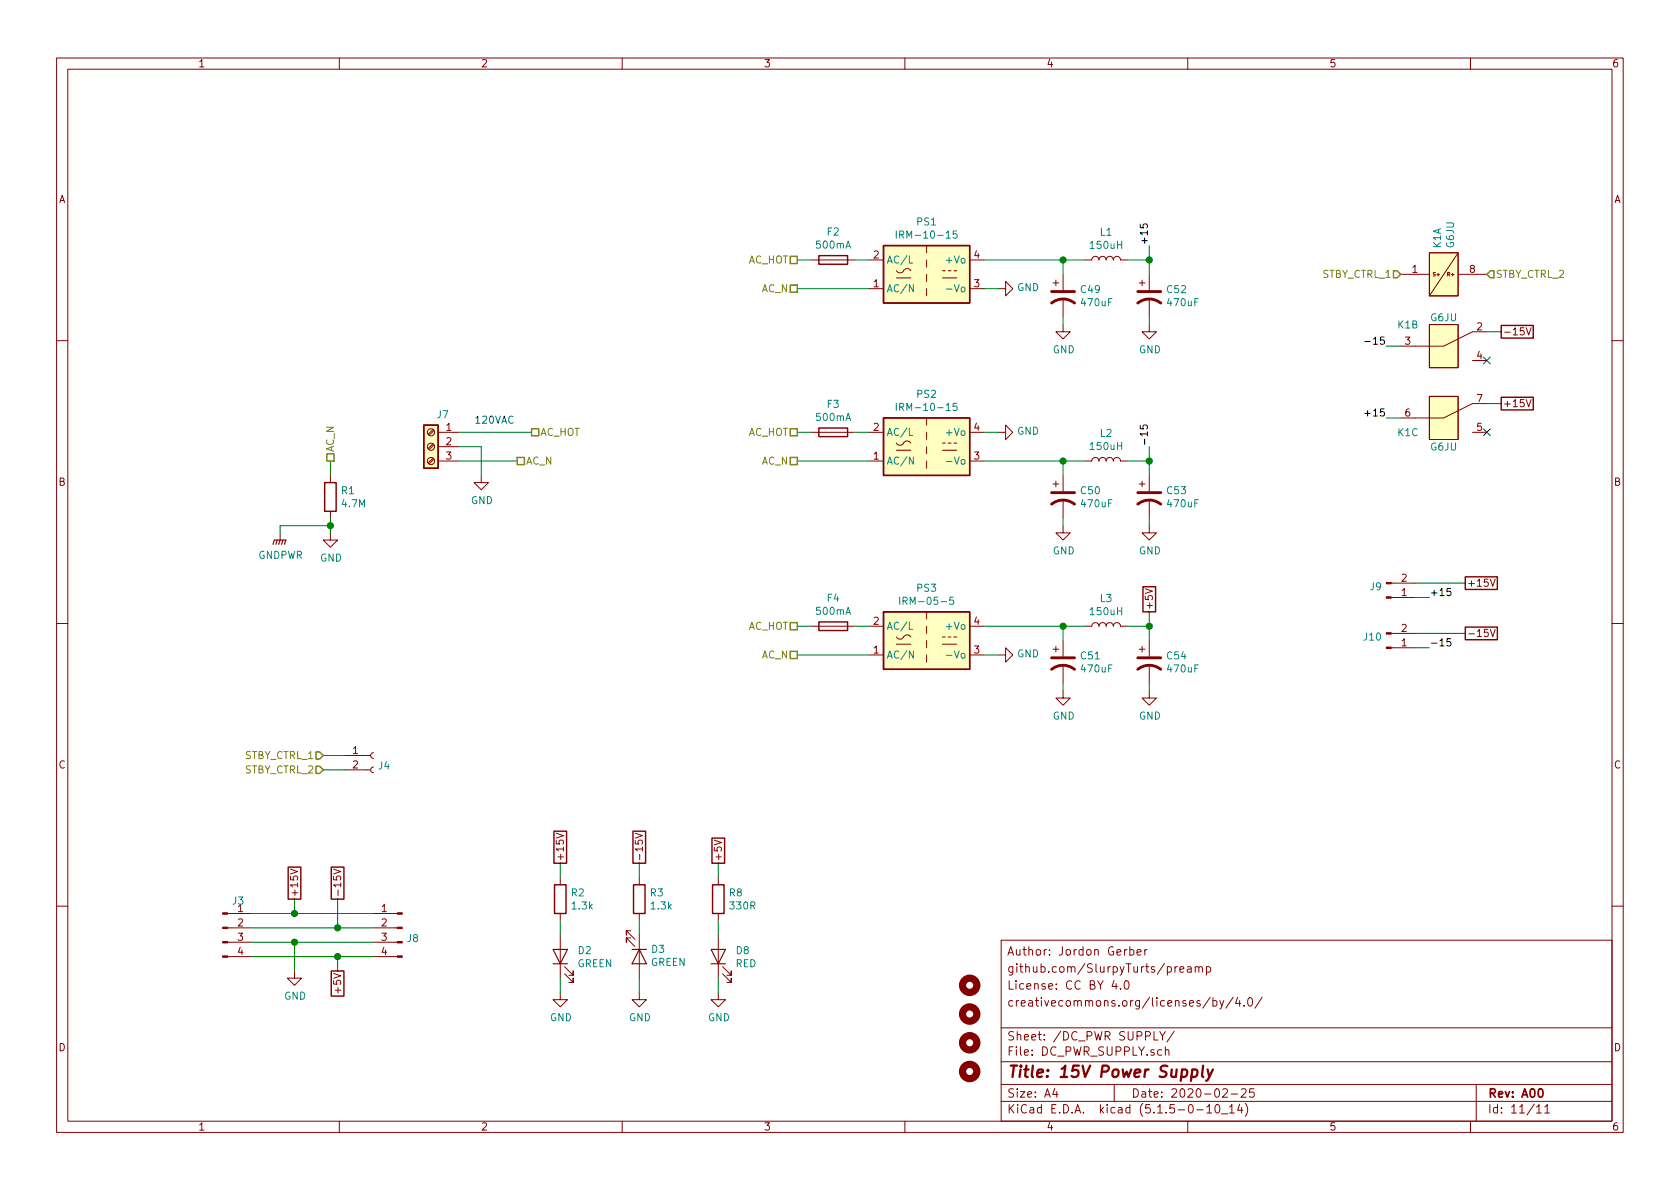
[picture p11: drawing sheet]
EESchema Schematic File Version 4
EELAYER 30 0
EELAYER END
$Descr A4 11693 8268
encoding utf-8
Sheet 11 11
Title "15V Power Supply"
Date "2020-02-25"
Rev "A00"
Comp ""
Comment1 "creativecommons.org/licenses/by/4.0/"
Comment2 "License: CC BY 4.0"
Comment3 "github.com/SlurpyTurts/preamp"
Comment4 "Author: Jordon Gerber"
$EndDescr
Text HLabel 5550 1800 0    50   UnSpc ~ 0
AC_HOT
Text GLabel 3900 6000 1    50   UnSpc ~ 0
+15V
$Comp
L Device:R R?
U 1 1
P 3900 6250
AR Path="/5E2D8DA2/5FFF1130" Ref="R?"  Part="1" 
AR Path="/5FFF1130" Ref="R?"  Part="1" 
AR Path="/5E27B612/5FFF1130" Ref="R2"  Part="1" 
F 0 "R2" H 3970 6296 50  0000 L CNN
F 1 "1.3k" H 3970 6205 50  0000 L CNN
F 2 "Resistor_SMD:R_1206_3216Metric_Pad1.42x1.75mm_HandSolder" V 3830 6250 50  0001 C CNN
F 3 "~" H 3900 6250 50  0001 C CNN
	1    3900 6250
	1    0    0    -1  
$EndComp
$Comp
L Device:LED D?
U 1 1
P 3900 6650
AR Path="/5E2D8DA2/5FFF1136" Ref="D?"  Part="1" 
AR Path="/5E27B612/5FFF1136" Ref="D2"  Part="1" 
F 0 "D2" V 3939 6532 50  0000 R CNN
F 1 "GREEN" V 3848 6532 50  0000 R CNN
F 2 "LED_SMD:LED_1206_3216Metric_Pad1.42x1.75mm_HandSolder" H 3900 6650 50  0001 C CNN
F 3 "~" H 3900 6650 50  0001 C CNN
	1    3900 6650
	0    -1   -1   0   
$EndComp
Wire Wire Line
	3900 6000 3900 6100
Wire Wire Line
	3900 6400 3900 6500
Wire Wire Line
	3900 6800 3900 6900
Text GLabel 4450 6000 1    50   UnSpc ~ 0
-15V
$Comp
L Device:R R?
U 1 1
P 4450 6250
AR Path="/5E2D8DA2/5FFF1146" Ref="R?"  Part="1" 
AR Path="/5FFF1146" Ref="R?"  Part="1" 
AR Path="/5E27B612/5FFF1146" Ref="R3"  Part="1" 
F 0 "R3" H 4520 6296 50  0000 L CNN
F 1 "1.3k" H 4520 6205 50  0000 L CNN
F 2 "Resistor_SMD:R_1206_3216Metric_Pad1.42x1.75mm_HandSolder" V 4380 6250 50  0001 C CNN
F 3 "~" H 4450 6250 50  0001 C CNN
	1    4450 6250
	1    0    0    -1  
$EndComp
$Comp
L Device:LED D?
U 1 1
P 4450 6650
AR Path="/5E2D8DA2/5FFF114C" Ref="D?"  Part="1" 
AR Path="/5E27B612/5FFF114C" Ref="D3"  Part="1" 
F 0 "D3" V 4397 6729 50  0000 L CNN
F 1 "GREEN" V 4488 6729 50  0000 L CNN
F 2 "LED_SMD:LED_1206_3216Metric_Pad1.42x1.75mm_HandSolder" H 4450 6650 50  0001 C CNN
F 3 "~" H 4450 6650 50  0001 C CNN
	1    4450 6650
	0    1    1    0   
$EndComp
Wire Wire Line
	4450 6000 4450 6100
Wire Wire Line
	4450 6400 4450 6500
Wire Wire Line
	4450 6800 4450 6900
$Comp
L Device:Fuse F?
U 1 1
P 5800 1800
AR Path="/5E26F6FE/60029A0D" Ref="F?"  Part="1" 
AR Path="/5E27B612/60029A0D" Ref="F2"  Part="1" 
F 0 "F2" V 5603 1800 50  0000 C CNN
F 1 "500mA" V 5694 1800 50  0000 C CNN
F 2 "preamp:01110501Z_3AG" V 5730 1800 50  0001 C CNN
F 3 "~" H 5800 1800 50  0001 C CNN
	1    5800 1800
	0    1    1    0   
$EndComp
$Comp
L power:GND #PWR?
U 1 1
P 3900 6900
AR Path="/5E26F6FE/649F2273" Ref="#PWR?"  Part="1" 
AR Path="/5E27B612/649F2273" Ref="#PWR010"  Part="1" 
F 0 "#PWR010" H 3900 6650 50  0001 C CNN
F 1 "GND" H 3905 6727 50  0000 C CNN
F 2 "" H 3900 6900 50  0001 C CNN
F 3 "" H 3900 6900 50  0001 C CNN
	1    3900 6900
	1    0    0    -1  
$EndComp
$Comp
L power:GND #PWR?
U 1 1
P 4450 6900
AR Path="/5E26F6FE/649FEF4E" Ref="#PWR?"  Part="1" 
AR Path="/5E27B612/649FEF4E" Ref="#PWR011"  Part="1" 
F 0 "#PWR011" H 4450 6650 50  0001 C CNN
F 1 "GND" H 4455 6727 50  0000 C CNN
F 2 "" H 4450 6900 50  0001 C CNN
F 3 "" H 4450 6900 50  0001 C CNN
	1    4450 6900
	1    0    0    -1  
$EndComp
$Comp
L Connector:Screw_Terminal_01x03 J?
U 1 1
P 3000 3100
AR Path="/5E26F6FE/5E8FCAF8" Ref="J?"  Part="1" 
AR Path="/5E5EF2D4/5E8FCAF8" Ref="J?"  Part="1" 
AR Path="/5E27B612/5E8FCAF8" Ref="J7"  Part="1" 
F 0 "J7" H 2918 3325 50  0000 C CNN
F 1 "Screw_Terminal_01x03" H 2918 2866 50  0001 C CNN
F 2 "TerminalBlock_Phoenix:TerminalBlock_Phoenix_MKDS-3-3-5.08_1x03_P5.08mm_Horizontal" H 3000 3100 50  0001 C CNN
F 3 "~" H 3000 3100 50  0001 C CNN
	1    3000 3100
	-1   0    0    -1  
$EndComp
$Comp
L power:GND #PWR?
U 1 1
P 3350 3300
AR Path="/5E26F6FE/5E92CBD9" Ref="#PWR?"  Part="1" 
AR Path="/5E27B612/5E92CBD9" Ref="#PWR06"  Part="1" 
F 0 "#PWR06" H 3350 3050 50  0001 C CNN
F 1 "GND" H 3355 3127 50  0000 C CNN
F 2 "" H 3350 3300 50  0001 C CNN
F 3 "" H 3350 3300 50  0001 C CNN
	1    3350 3300
	1    0    0    -1  
$EndComp
Wire Wire Line
	3200 3100 3350 3100
Wire Wire Line
	3350 3100 3350 3300
Wire Wire Line
	3200 3200 3600 3200
$Comp
L Converter_ACDC:IRM-10-15 PS1
U 1 1
P 6450 1900
F 0 "PS1" H 6450 2267 50  0000 C CNN
F 1 "IRM-10-15" H 6450 2176 50  0000 C CNN
F 2 "Converter_ACDC:Converter_ACDC_MeanWell_IRM-10-xx_THT" H 6450 1550 50  0001 C CNN
F 3 "https://www.meanwell.com/Upload/PDF/IRM-10/IRM-10-SPEC.PDF" H 6450 1500 50  0001 C CNN
	1    6450 1900
	1    0    0    -1  
$EndComp
$Comp
L Converter_ACDC:IRM-10-15 PS2
U 1 1
P 6450 3100
F 0 "PS2" H 6450 3467 50  0000 C CNN
F 1 "IRM-10-15" H 6450 3376 50  0000 C CNN
F 2 "Converter_ACDC:Converter_ACDC_MeanWell_IRM-10-xx_THT" H 6450 2750 50  0001 C CNN
F 3 "https://www.meanwell.com/Upload/PDF/IRM-10/IRM-10-SPEC.PDF" H 6450 2700 50  0001 C CNN
	1    6450 3100
	1    0    0    -1  
$EndComp
$Comp
L Mechanical:MountingHole H?
U 1 1
P 6750 6850
AR Path="/5EE31613" Ref="H?"  Part="1" 
AR Path="/5E2D8DA2/5EE31613" Ref="H?"  Part="1" 
AR Path="/5E27B612/5EE31613" Ref="H9"  Part="1" 
F 0 "H9" H 6850 6850 50  0001 L CNN
F 1 "MountingHole" H 6850 6805 50  0001 L CNN
F 2 "MountingHole:MountingHole_3.2mm_M3" H 6750 6850 50  0001 C CNN
F 3 "~" H 6750 6850 50  0001 C CNN
	1    6750 6850
	1    0    0    -1  
$EndComp
$Comp
L Mechanical:MountingHole H?
U 1 1
P 6750 7050
AR Path="/5EE31619" Ref="H?"  Part="1" 
AR Path="/5E2D8DA2/5EE31619" Ref="H?"  Part="1" 
AR Path="/5E27B612/5EE31619" Ref="H10"  Part="1" 
F 0 "H10" H 6850 7050 50  0001 L CNN
F 1 "MountingHole" H 6850 7005 50  0001 L CNN
F 2 "MountingHole:MountingHole_3.2mm_M3" H 6750 7050 50  0001 C CNN
F 3 "~" H 6750 7050 50  0001 C CNN
	1    6750 7050
	1    0    0    -1  
$EndComp
$Comp
L Mechanical:MountingHole H?
U 1 1
P 6750 7250
AR Path="/5EE3161F" Ref="H?"  Part="1" 
AR Path="/5E2D8DA2/5EE3161F" Ref="H?"  Part="1" 
AR Path="/5E27B612/5EE3161F" Ref="H11"  Part="1" 
F 0 "H11" H 6850 7250 50  0001 L CNN
F 1 "MountingHole" H 6850 7205 50  0001 L CNN
F 2 "MountingHole:MountingHole_3.2mm_M3" H 6750 7250 50  0001 C CNN
F 3 "~" H 6750 7250 50  0001 C CNN
	1    6750 7250
	1    0    0    -1  
$EndComp
$Comp
L Mechanical:MountingHole H?
U 1 1
P 6750 7450
AR Path="/5EE31625" Ref="H?"  Part="1" 
AR Path="/5E2D8DA2/5EE31625" Ref="H?"  Part="1" 
AR Path="/5E27B612/5EE31625" Ref="H12"  Part="1" 
F 0 "H12" H 6850 7450 50  0001 L CNN
F 1 "MountingHole" H 6850 7405 50  0001 L CNN
F 2 "MountingHole:MountingHole_3.2mm_M3" H 6750 7450 50  0001 C CNN
F 3 "~" H 6750 7450 50  0001 C CNN
	1    6750 7450
	1    0    0    -1  
$EndComp
$Comp
L Device:R R?
U 1 1
P 5000 6250
AR Path="/5E2D8DA2/5FB8D00F" Ref="R?"  Part="1" 
AR Path="/5FB8D00F" Ref="R?"  Part="1" 
AR Path="/5E27B612/5FB8D00F" Ref="R8"  Part="1" 
AR Path="/5E5EF2D4/5FB8D00F" Ref="R?"  Part="1" 
F 0 "R8" H 5070 6296 50  0000 L CNN
F 1 "330R" H 5070 6205 50  0000 L CNN
F 2 "Resistor_SMD:R_1206_3216Metric_Pad1.42x1.75mm_HandSolder" V 4930 6250 50  0001 C CNN
F 3 "~" H 5000 6250 50  0001 C CNN
	1    5000 6250
	1    0    0    -1  
$EndComp
$Comp
L Device:LED D?
U 1 1
P 5000 6650
AR Path="/5E2D8DA2/5FB8D015" Ref="D?"  Part="1" 
AR Path="/5E27B612/5FB8D015" Ref="D8"  Part="1" 
AR Path="/5E5EF2D4/5FB8D015" Ref="D?"  Part="1" 
F 0 "D8" V 5039 6532 50  0000 R CNN
F 1 "RED" V 4948 6532 50  0000 R CNN
F 2 "LED_SMD:LED_1206_3216Metric_Pad1.42x1.75mm_HandSolder" H 5000 6650 50  0001 C CNN
F 3 "~" H 5000 6650 50  0001 C CNN
	1    5000 6650
	0    -1   -1   0   
$EndComp
Wire Wire Line
	5000 6000 5000 6100
Wire Wire Line
	5000 6400 5000 6500
Wire Wire Line
	5000 6800 5000 6900
$Comp
L power:GND #PWR?
U 1 1
P 5000 6900
AR Path="/5E26F6FE/5FB8D054" Ref="#PWR?"  Part="1" 
AR Path="/5E5EF2D4/5FB8D054" Ref="#PWR?"  Part="1" 
AR Path="/5E27B612/5FB8D054" Ref="#PWR0118"  Part="1" 
F 0 "#PWR0118" H 5000 6650 50  0001 C CNN
F 1 "GND" H 5005 6727 50  0000 C CNN
F 2 "" H 5000 6900 50  0001 C CNN
F 3 "" H 5000 6900 50  0001 C CNN
	1    5000 6900
	1    0    0    -1  
$EndComp
Text GLabel 5000 6000 1    50   UnSpc ~ 0
+5V
$Comp
L Converter_ACDC:IRM-05-5 PS?
U 1 1
P 6450 4450
AR Path="/5E5EF2D4/5FB8D07D" Ref="PS?"  Part="1" 
AR Path="/5E27B612/5FB8D07D" Ref="PS3"  Part="1" 
F 0 "PS3" H 6450 4817 50  0000 C CNN
F 1 "IRM-05-5" H 6450 4726 50  0000 C CNN
F 2 "Converter_ACDC:Converter_ACDC_MeanWell_IRM-05-xx_THT" H 6450 4100 50  0001 C CNN
F 3 "https://www.meanwell.com/Upload/PDF/IRM-05/IRM-05-SPEC.PDF" H 6450 4050 50  0001 C CNN
	1    6450 4450
	1    0    0    -1  
$EndComp
Text Notes 3300 2950 0    50   ~ 0
120VAC
Text HLabel 5550 2000 0    50   UnSpc ~ 0
AC_N
Text HLabel 3600 3200 2    50   UnSpc ~ 0
AC_N
Text HLabel 3700 3000 2    50   UnSpc ~ 0
AC_HOT
Wire Wire Line
	5550 1800 5650 1800
Wire Wire Line
	5950 1800 6050 1800
Wire Wire Line
	5550 2000 6050 2000
$Comp
L power:GND #PWR?
U 1 1
P 6950 3000
AR Path="/5E26F6FE/5FBCC749" Ref="#PWR?"  Part="1" 
AR Path="/5E27B612/5FBCC749" Ref="#PWR0120"  Part="1" 
F 0 "#PWR0120" H 6950 2750 50  0001 C CNN
F 1 "GND" V 6955 2872 50  0000 R CNN
F 2 "" H 6950 3000 50  0001 C CNN
F 3 "" H 6950 3000 50  0001 C CNN
	1    6950 3000
	0    -1   -1   0   
$EndComp
Wire Wire Line
	6850 3000 6950 3000
$Comp
L power:GND #PWR?
U 1 1
P 6950 2000
AR Path="/5E26F6FE/5FBD3448" Ref="#PWR?"  Part="1" 
AR Path="/5E27B612/5FBD3448" Ref="#PWR0121"  Part="1" 
F 0 "#PWR0121" H 6950 1750 50  0001 C CNN
F 1 "GND" V 6955 1872 50  0000 R CNN
F 2 "" H 6950 2000 50  0001 C CNN
F 3 "" H 6950 2000 50  0001 C CNN
	1    6950 2000
	0    -1   -1   0   
$EndComp
Wire Wire Line
	6850 2000 6950 2000
$Comp
L power:GND #PWR?
U 1 1
P 6950 4550
AR Path="/5E26F6FE/5FBD8242" Ref="#PWR?"  Part="1" 
AR Path="/5E27B612/5FBD8242" Ref="#PWR0122"  Part="1" 
F 0 "#PWR0122" H 6950 4300 50  0001 C CNN
F 1 "GND" V 6955 4422 50  0000 R CNN
F 2 "" H 6950 4550 50  0001 C CNN
F 3 "" H 6950 4550 50  0001 C CNN
	1    6950 4550
	0    -1   -1   0   
$EndComp
Wire Wire Line
	6850 4550 6950 4550
Text HLabel 5550 3000 0    50   UnSpc ~ 0
AC_HOT
$Comp
L Device:Fuse F?
U 1 1
P 5800 3000
AR Path="/5E26F6FE/5FBDC33A" Ref="F?"  Part="1" 
AR Path="/5E27B612/5FBDC33A" Ref="F3"  Part="1" 
F 0 "F3" V 5603 3000 50  0000 C CNN
F 1 "500mA" V 5694 3000 50  0000 C CNN
F 2 "preamp:01110501Z_3AG" V 5730 3000 50  0001 C CNN
F 3 "~" H 5800 3000 50  0001 C CNN
	1    5800 3000
	0    1    1    0   
$EndComp
Text HLabel 5550 3200 0    50   UnSpc ~ 0
AC_N
Wire Wire Line
	5550 3000 5650 3000
Wire Wire Line
	5950 3000 6050 3000
Wire Wire Line
	5550 3200 6050 3200
Text HLabel 5550 4350 0    50   UnSpc ~ 0
AC_HOT
$Comp
L Device:Fuse F?
U 1 1
P 5800 4350
AR Path="/5E26F6FE/5FBDD3ED" Ref="F?"  Part="1" 
AR Path="/5E27B612/5FBDD3ED" Ref="F4"  Part="1" 
F 0 "F4" V 5603 4350 50  0000 C CNN
F 1 "500mA" V 5694 4350 50  0000 C CNN
F 2 "preamp:01110501Z_3AG" V 5730 4350 50  0001 C CNN
F 3 "~" H 5800 4350 50  0001 C CNN
	1    5800 4350
	0    1    1    0   
$EndComp
Text HLabel 5550 4550 0    50   UnSpc ~ 0
AC_N
Wire Wire Line
	5550 4350 5650 4350
Wire Wire Line
	5950 4350 6050 4350
Wire Wire Line
	5550 4550 6050 4550
$Comp
L Connector:Conn_01x04_Male J?
U 1 1
P 1550 6450
AR Path="/5E2D8DA2/5FBE839F" Ref="J?"  Part="1" 
AR Path="/619FA14B/5FBE839F" Ref="J?"  Part="1" 
AR Path="/5E27B612/5FBE839F" Ref="J3"  Part="1" 
F 0 "J3" H 1658 6639 50  0000 C CNN
F 1 "Conn_01x04_Male" H 1658 6640 50  0001 C CNN
F 2 "Connector_JST:JST_EH_B4B-EH-A_1x04_P2.50mm_Vertical" H 1550 6450 50  0001 C CNN
F 3 "~" H 1550 6450 50  0001 C CNN
	1    1550 6450
	1    0    0    -1  
$EndComp
$Comp
L Connector:Conn_01x04_Male J?
U 1 1
P 2800 6450
AR Path="/5E2D8DA2/5FBE83A5" Ref="J?"  Part="1" 
AR Path="/619FA14B/5FBE83A5" Ref="J?"  Part="1" 
AR Path="/5E27B612/5FBE83A5" Ref="J8"  Part="1" 
F 0 "J8" H 2772 6378 50  0000 R CNN
F 1 "Conn_01x04_Male" H 2908 6640 50  0001 C CNN
F 2 "Connector_JST:JST_EH_B4B-EH-A_1x04_P2.50mm_Vertical" H 2800 6450 50  0001 C CNN
F 3 "~" H 2800 6450 50  0001 C CNN
	1    2800 6450
	-1   0    0    -1  
$EndComp
Wire Wire Line
	1750 6350 2050 6350
Wire Wire Line
	1750 6450 2350 6450
Text GLabel 2050 6250 1    50   UnSpc ~ 0
+15V
Wire Wire Line
	2050 6250 2050 6350
Connection ~ 2050 6350
Text GLabel 2350 6250 1    50   UnSpc ~ 0
-15V
Wire Wire Line
	2350 6750 2350 6650
Text GLabel 2350 6750 3    50   UnSpc ~ 0
+5V
Connection ~ 2350 6650
Wire Wire Line
	2350 6650 2600 6650
Wire Wire Line
	2050 6350 2600 6350
Wire Wire Line
	1750 6650 2350 6650
Wire Wire Line
	1750 6550 2050 6550
$Comp
L power:GND #PWR?
U 1 1
P 2050 6750
AR Path="/6009D432/5FBE83B8" Ref="#PWR?"  Part="1" 
AR Path="/5E2D8DA2/5FBE83B8" Ref="#PWR?"  Part="1" 
AR Path="/619FA14B/5FBE83B8" Ref="#PWR?"  Part="1" 
AR Path="/5E27B612/5FBE83B8" Ref="#PWR0133"  Part="1" 
F 0 "#PWR0133" H 2050 6500 50  0001 C CNN
F 1 "GND" H 2055 6577 50  0000 C CNN
F 2 "" H 2050 6750 50  0001 C CNN
F 3 "" H 2050 6750 50  0001 C CNN
	1    2050 6750
	1    0    0    -1  
$EndComp
Wire Wire Line
	2050 6750 2050 6550
Connection ~ 2050 6550
Wire Wire Line
	2050 6550 2600 6550
Wire Wire Line
	2350 6250 2350 6450
Connection ~ 2350 6450
Wire Wire Line
	2350 6450 2600 6450
Text HLabel 9750 1900 0    50   Input ~ 0
STBY_CTRL_1
Text HLabel 10350 1900 2    50   Input ~ 0
STBY_CTRL_2
Text Label 8000 1700 1    50   ~ 0
+15
Text Label 8000 3100 1    50   ~ 0
-15
Wire Wire Line
	8000 1800 8000 1700
Wire Wire Line
	8000 3200 8000 3100
$Comp
L Connector:Conn_01x02_Male J?
U 1 1
P 9650 4500
AR Path="/5E2D8DA2/5FC0EEC0" Ref="J?"  Part="1" 
AR Path="/5E26F6FE/5FC0EEC0" Ref="J?"  Part="1" 
AR Path="/5E27B612/5FC0EEC0" Ref="J10"  Part="1" 
F 0 "J10" H 9623 4428 50  0000 R CNN
F 1 "Conn_01x02_Male" H 9622 4383 50  0001 R CNN
F 2 "Connector_PinHeader_2.54mm:PinHeader_1x02_P2.54mm_Vertical" H 9650 4500 50  0001 C CNN
F 3 "~" H 9650 4500 50  0001 C CNN
	1    9650 4500
	1    0    0    1   
$EndComp
$Comp
L Connector:Conn_01x02_Male J?
U 1 1
P 9650 4150
AR Path="/5E2D8DA2/5FBF9D2A" Ref="J?"  Part="1" 
AR Path="/5E26F6FE/5FBF9D2A" Ref="J?"  Part="1" 
AR Path="/5E27B612/5FBF9D2A" Ref="J9"  Part="1" 
F 0 "J9" H 9623 4078 50  0000 R CNN
F 1 "Conn_01x02_Male" H 9622 4033 50  0001 R CNN
F 2 "Connector_PinHeader_2.54mm:PinHeader_1x02_P2.54mm_Vertical" H 9650 4150 50  0001 C CNN
F 3 "~" H 9650 4150 50  0001 C CNN
	1    9650 4150
	1    0    0    1   
$EndComp
Text GLabel 10200 4050 2    50   UnSpc ~ 0
+15V
Text GLabel 10200 4400 2    50   UnSpc ~ 0
-15V
Text Label 9950 4500 0    50   ~ 0
-15
Text Label 9950 4150 0    50   ~ 0
+15
Wire Wire Line
	9950 4150 9850 4150
Wire Wire Line
	9950 4500 9850 4500
Wire Wire Line
	9850 4400 10200 4400
Wire Wire Line
	9850 4050 10200 4050
$Comp
L Connector:Conn_01x02_Female J4
U 1 1
P 2600 5250
F 0 "J4" H 2628 5180 50  0000 L CNN
F 1 "Conn_01x02_Female" V 2447 5062 50  0001 R CNN
F 2 "Connector_JST:JST_EH_B2B-EH-A_1x02_P2.50mm_Vertical" H 2600 5250 50  0001 C CNN
F 3 "~" H 2600 5250 50  0001 C CNN
	1    2600 5250
	1    0    0    -1  
$EndComp
Text HLabel 2250 5350 0    50   Input ~ 0
STBY_CTRL_2
Text HLabel 2250 5250 0    50   Input ~ 0
STBY_CTRL_1
Wire Wire Line
	2250 5250 2400 5250
Wire Wire Line
	2250 5350 2400 5350
Wire Wire Line
	2300 3300 2300 3200
Wire Wire Line
	2300 3650 2300 3700
Wire Wire Line
	1950 3650 2300 3650
Wire Wire Line
	1950 3700 1950 3650
$Comp
L power:GNDPWR #PWR?
U 1 1
P 1950 3700
AR Path="/5E26F6FE/5FC656A3" Ref="#PWR?"  Part="1" 
AR Path="/5E27B612/5FC656A3" Ref="#PWR01"  Part="1" 
F 0 "#PWR01" H 1950 3500 50  0001 C CNN
F 1 "GNDPWR" H 1954 3546 50  0000 C CNN
F 2 "" H 1950 3650 50  0001 C CNN
F 3 "" H 1950 3650 50  0001 C CNN
	1    1950 3700
	1    0    0    -1  
$EndComp
Text HLabel 2300 3200 1    50   UnSpc ~ 0
AC_N
Connection ~ 2300 3650
Wire Wire Line
	2300 3600 2300 3650
$Comp
L power:GND #PWR?
U 1 1
P 2300 3700
AR Path="/5E26F6FE/5FC656B1" Ref="#PWR?"  Part="1" 
AR Path="/5E27B612/5FC656B1" Ref="#PWR02"  Part="1" 
F 0 "#PWR02" H 2300 3450 50  0001 C CNN
F 1 "GND" H 2305 3527 50  0000 C CNN
F 2 "" H 2300 3700 50  0001 C CNN
F 3 "" H 2300 3700 50  0001 C CNN
	1    2300 3700
	1    0    0    -1  
$EndComp
$Comp
L Device:R R?
U 1 1
P 2300 3450
AR Path="/5E26F6FE/5FC656B7" Ref="R?"  Part="1" 
AR Path="/5E27B612/5FC656B7" Ref="R1"  Part="1" 
F 0 "R1" H 2370 3496 50  0000 L CNN
F 1 "4.7M" H 2370 3405 50  0000 L CNN
F 2 "Resistor_THT:R_Axial_DIN0207_L6.3mm_D2.5mm_P10.16mm_Horizontal" V 2230 3450 50  0001 C CNN
F 3 "~" H 2300 3450 50  0001 C CNN
	1    2300 3450
	1    0    0    -1  
$EndComp
Wire Wire Line
	3200 3000 3700 3000
$Comp
L Device:CP1 C?
U 1 1
P 7400 4600
AR Path="/6009D432/5FCBEA6B" Ref="C?"  Part="1" 
AR Path="/5E27B612/5FCBEA6B" Ref="C51"  Part="1" 
F 0 "C51" H 7515 4646 50  0000 L CNN
F 1 "470uF" H 7515 4555 50  0000 L CNN
F 2 "Capacitor_THT:CP_Radial_D12.5mm_P5.00mm" H 7400 4600 50  0001 C CNN
F 3 "https://www.digikey.com/product-detail/en/panasonic-electronic-components/EEU-FC1J471L/P10351-ND/266360" H 7400 4600 50  0001 C CNN
	1    7400 4600
	1    0    0    -1  
$EndComp
$Comp
L Device:L L3
U 1 1
P 7700 4350
F 0 "L3" V 7890 4350 50  0000 C CNN
F 1 "150uH" V 7799 4350 50  0000 C CNN
F 2 "Inductor_THT:L_Axial_L23.4mm_D12.7mm_P7.62mm_Vertical_Vishay_IHA-203" H 7700 4350 50  0001 C CNN
F 3 "https://www.digikey.com/product-detail/en/abracon-llc/AIAP-03-151K/535-13018-ND/3059923" H 7700 4350 50  0001 C CNN
	1    7700 4350
	0    -1   -1   0   
$EndComp
$Comp
L Device:CP1 C?
U 1 1
P 8000 4600
AR Path="/6009D432/5FCC2226" Ref="C?"  Part="1" 
AR Path="/5E27B612/5FCC2226" Ref="C54"  Part="1" 
F 0 "C54" H 8115 4646 50  0000 L CNN
F 1 "470uF" H 8115 4555 50  0000 L CNN
F 2 "Capacitor_THT:CP_Radial_D12.5mm_P5.00mm" H 8000 4600 50  0001 C CNN
F 3 "https://www.digikey.com/product-detail/en/panasonic-electronic-components/EEU-FC1J471L/P10351-ND/266360" H 8000 4600 50  0001 C CNN
	1    8000 4600
	1    0    0    -1  
$EndComp
$Comp
L power:GND #PWR?
U 1 1
P 7400 4800
AR Path="/5E26F6FE/5FCC59B5" Ref="#PWR?"  Part="1" 
AR Path="/5E27B612/5FCC59B5" Ref="#PWR05"  Part="1" 
F 0 "#PWR05" H 7400 4550 50  0001 C CNN
F 1 "GND" H 7405 4627 50  0000 C CNN
F 2 "" H 7400 4800 50  0001 C CNN
F 3 "" H 7400 4800 50  0001 C CNN
	1    7400 4800
	1    0    0    -1  
$EndComp
$Comp
L power:GND #PWR?
U 1 1
P 8000 4800
AR Path="/5E26F6FE/5FCCA28E" Ref="#PWR?"  Part="1" 
AR Path="/5E27B612/5FCCA28E" Ref="#PWR09"  Part="1" 
F 0 "#PWR09" H 8000 4550 50  0001 C CNN
F 1 "GND" H 8005 4627 50  0000 C CNN
F 2 "" H 8000 4800 50  0001 C CNN
F 3 "" H 8000 4800 50  0001 C CNN
	1    8000 4800
	1    0    0    -1  
$EndComp
Wire Wire Line
	7400 4750 7400 4800
Wire Wire Line
	8000 4750 8000 4800
Wire Wire Line
	7400 4450 7400 4350
Wire Wire Line
	7400 4350 7550 4350
Wire Wire Line
	7850 4350 8000 4350
Wire Wire Line
	8000 4350 8000 4450
Text GLabel 8000 4250 1    50   UnSpc ~ 0
+5V
Wire Wire Line
	8000 4350 8000 4250
$Comp
L Device:CP1 C?
U 1 1
P 7400 3450
AR Path="/6009D432/5FCDCD9C" Ref="C?"  Part="1" 
AR Path="/5E27B612/5FCDCD9C" Ref="C50"  Part="1" 
F 0 "C50" H 7515 3496 50  0000 L CNN
F 1 "470uF" H 7515 3405 50  0000 L CNN
F 2 "Capacitor_THT:CP_Radial_D12.5mm_P5.00mm" H 7400 3450 50  0001 C CNN
F 3 "https://www.digikey.com/product-detail/en/panasonic-electronic-components/EEU-FC1J471L/P10351-ND/266360" H 7400 3450 50  0001 C CNN
	1    7400 3450
	1    0    0    -1  
$EndComp
$Comp
L Device:L L2
U 1 1
P 7700 3200
F 0 "L2" V 7890 3200 50  0000 C CNN
F 1 "150uH" V 7799 3200 50  0000 C CNN
F 2 "Inductor_THT:L_Axial_L23.4mm_D12.7mm_P7.62mm_Vertical_Vishay_IHA-203" H 7700 3200 50  0001 C CNN
F 3 "https://www.digikey.com/product-detail/en/abracon-llc/AIAP-03-151K/535-13018-ND/3059923" H 7700 3200 50  0001 C CNN
	1    7700 3200
	0    -1   -1   0   
$EndComp
$Comp
L Device:CP1 C?
U 1 1
P 8000 3450
AR Path="/6009D432/5FCDCDB0" Ref="C?"  Part="1" 
AR Path="/5E27B612/5FCDCDB0" Ref="C53"  Part="1" 
F 0 "C53" H 8115 3496 50  0000 L CNN
F 1 "470uF" H 8115 3405 50  0000 L CNN
F 2 "Capacitor_THT:CP_Radial_D12.5mm_P5.00mm" H 8000 3450 50  0001 C CNN
F 3 "https://www.digikey.com/product-detail/en/panasonic-electronic-components/EEU-FC1J471L/P10351-ND/266360" H 8000 3450 50  0001 C CNN
	1    8000 3450
	1    0    0    -1  
$EndComp
$Comp
L power:GND #PWR?
U 1 1
P 7400 3650
AR Path="/5E26F6FE/5FCDCDBA" Ref="#PWR?"  Part="1" 
AR Path="/5E27B612/5FCDCDBA" Ref="#PWR04"  Part="1" 
F 0 "#PWR04" H 7400 3400 50  0001 C CNN
F 1 "GND" H 7405 3477 50  0000 C CNN
F 2 "" H 7400 3650 50  0001 C CNN
F 3 "" H 7400 3650 50  0001 C CNN
	1    7400 3650
	1    0    0    -1  
$EndComp
$Comp
L power:GND #PWR?
U 1 1
P 8000 3650
AR Path="/5E26F6FE/5FCDCDC4" Ref="#PWR?"  Part="1" 
AR Path="/5E27B612/5FCDCDC4" Ref="#PWR08"  Part="1" 
F 0 "#PWR08" H 8000 3400 50  0001 C CNN
F 1 "GND" H 8005 3477 50  0000 C CNN
F 2 "" H 8000 3650 50  0001 C CNN
F 3 "" H 8000 3650 50  0001 C CNN
	1    8000 3650
	1    0    0    -1  
$EndComp
Wire Wire Line
	7400 3600 7400 3650
Wire Wire Line
	8000 3600 8000 3650
Wire Wire Line
	7400 3300 7400 3200
Wire Wire Line
	7400 3200 7550 3200
Wire Wire Line
	7850 3200 8000 3200
Wire Wire Line
	8000 3200 8000 3300
$Comp
L Device:CP1 C?
U 1 1
P 7400 2050
AR Path="/6009D432/5FCDF1DA" Ref="C?"  Part="1" 
AR Path="/5E27B612/5FCDF1DA" Ref="C49"  Part="1" 
F 0 "C49" H 7515 2096 50  0000 L CNN
F 1 "470uF" H 7515 2005 50  0000 L CNN
F 2 "Capacitor_THT:CP_Radial_D12.5mm_P5.00mm" H 7400 2050 50  0001 C CNN
F 3 "https://www.digikey.com/product-detail/en/panasonic-electronic-components/EEU-FC1J471L/P10351-ND/266360" H 7400 2050 50  0001 C CNN
	1    7400 2050
	1    0    0    -1  
$EndComp
$Comp
L Device:L L1
U 1 1
P 7700 1800
F 0 "L1" V 7890 1800 50  0000 C CNN
F 1 "150uH" V 7799 1800 50  0000 C CNN
F 2 "Inductor_THT:L_Axial_L23.4mm_D12.7mm_P7.62mm_Vertical_Vishay_IHA-203" H 7700 1800 50  0001 C CNN
F 3 "https://www.digikey.com/product-detail/en/abracon-llc/AIAP-03-151K/535-13018-ND/3059923" H 7700 1800 50  0001 C CNN
	1    7700 1800
	0    -1   -1   0   
$EndComp
$Comp
L Device:CP1 C?
U 1 1
P 8000 2050
AR Path="/6009D432/5FCDF1EE" Ref="C?"  Part="1" 
AR Path="/5E27B612/5FCDF1EE" Ref="C52"  Part="1" 
F 0 "C52" H 8115 2096 50  0000 L CNN
F 1 "470uF" H 8115 2005 50  0000 L CNN
F 2 "Capacitor_THT:CP_Radial_D12.5mm_P5.00mm" H 8000 2050 50  0001 C CNN
F 3 "https://www.digikey.com/product-detail/en/panasonic-electronic-components/EEU-FC1J471L/P10351-ND/266360" H 8000 2050 50  0001 C CNN
	1    8000 2050
	1    0    0    -1  
$EndComp
$Comp
L power:GND #PWR?
U 1 1
P 7400 2250
AR Path="/5E26F6FE/5FCDF1F8" Ref="#PWR?"  Part="1" 
AR Path="/5E27B612/5FCDF1F8" Ref="#PWR03"  Part="1" 
F 0 "#PWR03" H 7400 2000 50  0001 C CNN
F 1 "GND" H 7405 2077 50  0000 C CNN
F 2 "" H 7400 2250 50  0001 C CNN
F 3 "" H 7400 2250 50  0001 C CNN
	1    7400 2250
	1    0    0    -1  
$EndComp
$Comp
L power:GND #PWR?
U 1 1
P 8000 2250
AR Path="/5E26F6FE/5FCDF202" Ref="#PWR?"  Part="1" 
AR Path="/5E27B612/5FCDF202" Ref="#PWR07"  Part="1" 
F 0 "#PWR07" H 8000 2000 50  0001 C CNN
F 1 "GND" H 8005 2077 50  0000 C CNN
F 2 "" H 8000 2250 50  0001 C CNN
F 3 "" H 8000 2250 50  0001 C CNN
	1    8000 2250
	1    0    0    -1  
$EndComp
Wire Wire Line
	7400 2200 7400 2250
Wire Wire Line
	8000 2200 8000 2250
Wire Wire Line
	7400 1900 7400 1800
Wire Wire Line
	7400 1800 7550 1800
Wire Wire Line
	7850 1800 8000 1800
Wire Wire Line
	8000 1800 8000 1900
Connection ~ 8000 4350
Wire Wire Line
	6850 4350 7400 4350
Connection ~ 7400 4350
Connection ~ 8000 3200
Connection ~ 8000 1800
Wire Wire Line
	6850 1800 7400 1800
Connection ~ 7400 1800
Wire Wire Line
	6850 3200 7400 3200
Connection ~ 7400 3200
$Comp
L preamp:G6JU K?
U 1 1
P 10050 1900
AR Path="/5E2D8DA2/5FD89553" Ref="K?"  Part="1" 
AR Path="/5E27B612/5FD89553" Ref="K1"  Part="1" 
F 0 "K1" V 10004 2078 50  0000 L CNN
F 1 "G6JU" V 10095 2078 50  0000 L CNN
F 2 "preamp:Relay_DPDT_Omron_G6JU-2P-Y" H 10050 2000 50  0001 C CNN
F 3 "https://omronfs.omron.com/en_US/ecb/products/pdf/en-g6j.pdf" H 10050 2000 50  0001 C CNN
	1    10050 1900
	1    0    0    -1  
$EndComp
NoConn ~ 10350 3000
NoConn ~ 10350 2500
$Comp
L preamp:G6JU K?
U 3 1
P 10050 2900
AR Path="/5E2D8DA2/5FD8955F" Ref="K?"  Part="3" 
AR Path="/5E27B612/5FD8955F" Ref="K1"  Part="3" 
F 0 "K1" H 9800 2800 50  0000 C CNN
F 1 "G6JU" H 10050 2700 50  0000 C CNN
F 2 "preamp:Relay_DPDT_Omron_G6JU-2P-Y" H 10050 3000 50  0001 C CNN
F 3 "https://omronfs.omron.com/en_US/ecb/products/pdf/en-g6j.pdf" H 10050 3000 50  0001 C CNN
	3    10050 2900
	1    0    0    -1  
$EndComp
$Comp
L preamp:G6JU K?
U 2 1
P 10050 2400
AR Path="/5E2D8DA2/5FD89559" Ref="K?"  Part="2" 
AR Path="/5E27B612/5FD89559" Ref="K1"  Part="2" 
F 0 "K1" H 9800 2550 50  0000 C CNN
F 1 "G6JU" H 10050 2600 50  0000 C CNN
F 2 "preamp:Relay_DPDT_Omron_G6JU-2P-Y" H 10050 2500 50  0001 C CNN
F 3 "https://omronfs.omron.com/en_US/ecb/products/pdf/en-g6j.pdf" H 10050 2500 50  0001 C CNN
	2    10050 2400
	1    0    0    -1  
$EndComp
Wire Wire Line
	9650 2400 9750 2400
Wire Wire Line
	9650 2900 9750 2900
Text Label 9650 2900 2    50   ~ 0
+15
Text Label 9650 2400 2    50   ~ 0
-15
Wire Wire Line
	10350 2300 10450 2300
Wire Wire Line
	10350 2800 10450 2800
Text GLabel 10450 2300 2    50   UnSpc ~ 0
-15V
Text GLabel 10450 2800 2    50   UnSpc ~ 0
+15V
$EndSCHEMATC
